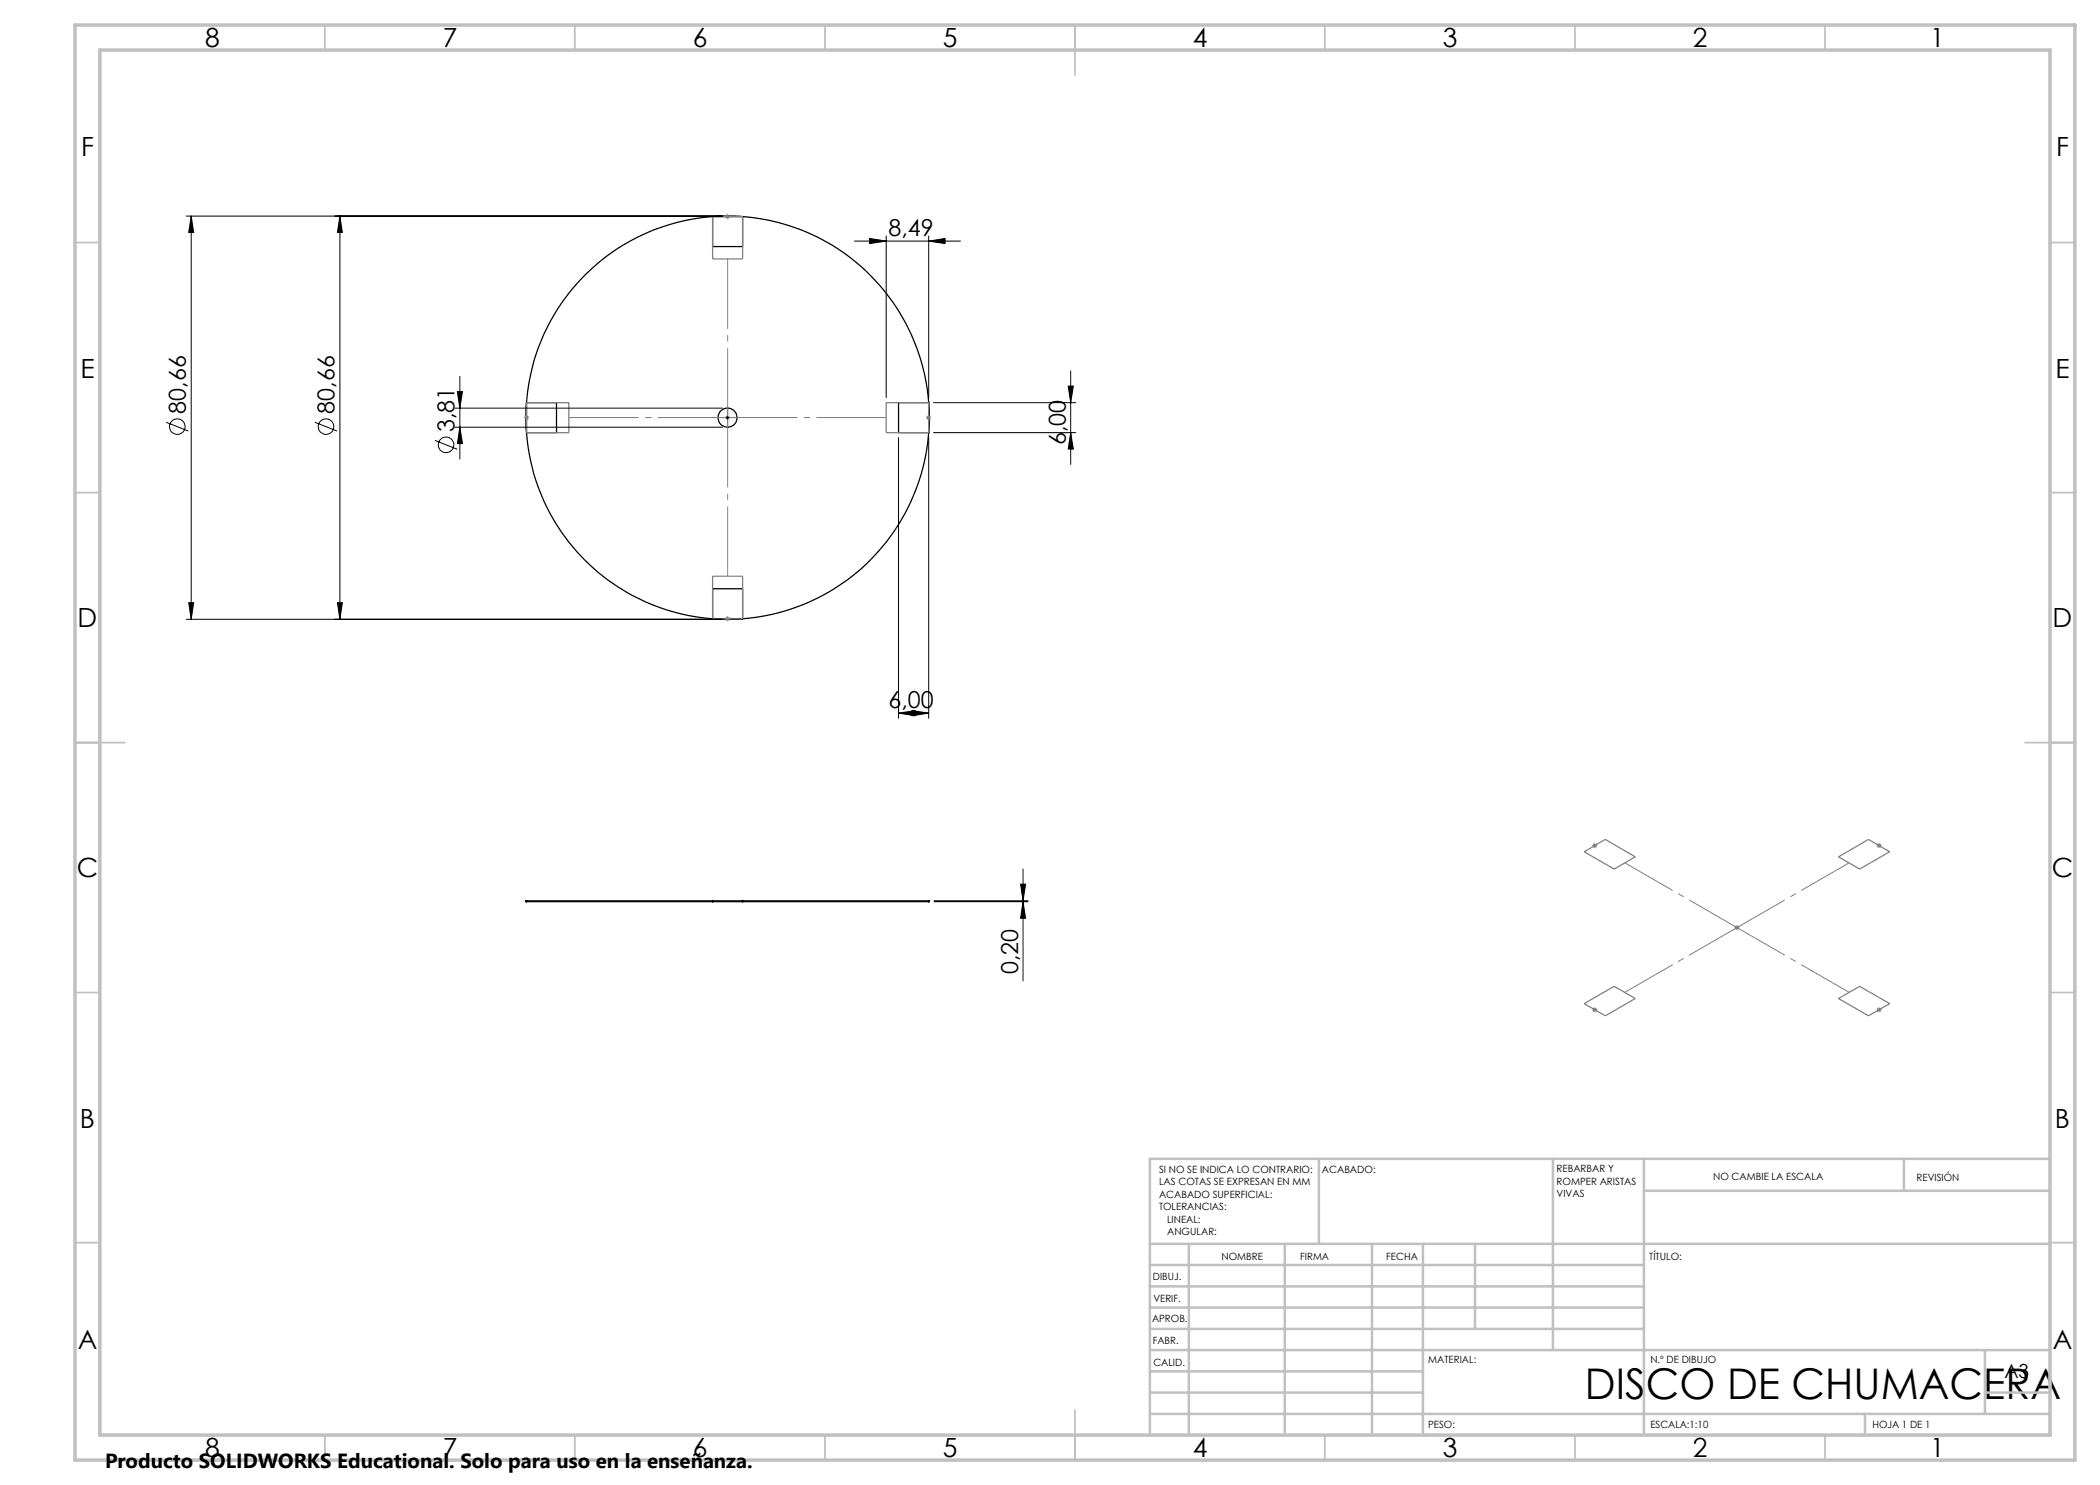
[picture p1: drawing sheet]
<svg xmlns="http://www.w3.org/2000/svg" width="420mm" height="297mm" viewBox="0 0 420 297" stroke-linecap="round" stroke-linejoin="round" font-family="sans-serif">
<g fill="none" stroke="#000" stroke-width=".25">
<path d="M142.5 43.3l1.5-.1 4.5 .1M142.5 43.3a40.3 40.3 0 0 0-37.2 37.2M142.5 43.3v6h6v-6M142.5 43.3h6M148.5 43.3a40.4 40.4 0 0 1 37.2 37.2M105.3 80.5l-.1 3 .1 3M105.3 86.5a40.3 40.3 0 0 0 37.2 37.3M105.3 80.5v6M105.3 80.5h6v6h-6M185.7 80.5l.1 2.3-.1 3.7M185.7 86.5a40.4 40.4 0 0 1-37.2 37.3M185.7 80.5v6"/>
<path d="M185.7 80.5h-6v6h6M142.5 123.8l2.2 .1 3.8-.1M142.5 123.8v-6h6v6M142.5 123.8h6M105.3 180.2h-.1v.1h.1M105.3 180.2h37.2M105.3 180.3h37.2M105.3 180.2v.1M142.5 180.2h6M142.5 180.3h6M142.5 180.2v.1M148.5 180.2h37.2"/>
<path d="M148.5 180.3h37.2M148.5 180.2v.1M185.7 180.2h.1l-.1 .1M185.7 180.2v.1"/>
<circle cx="145.5" cy="83.5" r="1.91"/>
</g>
<g fill="none" stroke="#000" stroke-width=".2">
<path d="M37.3 43.2h107.2M38.2 43.2l.5 3.3h-1zM38.2 43.2v80.7M68 43.2l.5 3.3h-1zM68 43.2v80.7M170.9 48.2h21.2M173.9 47.7l3.3 .5-3.3 .5zM177.2 47.2v32.3M185.7 48.2l3.3-.5v1zM185.7 47.2v32.3M91.5 78.3h1l-.5 3.3zM92 75.3v16.5"/>
<path d="M213.6 77.2h1.1l-.6 3.3zM214.1 74.2v18.7M33.2 84.5l4.5 1.7M63 84.5l4.4 1.7M87 88.1l4.4 1.7M91 85.4h53.5M91 81.6h53.5M92 85.4l.5 3.3h-1zM145.2 83.5h.6M145.5 83.3v.5M179.7 87.5v56.1M185.7 87.5v56.1"/>
<path d="M186.7 86.5h28.5M186.7 80.5h28.5M214.1 86.5l.6 3.3h-1.1zM37.3 123.9h107.2M37.7 120.5h1l-.5 3.4zM67.5 120.5h1l-.5 3.4zM179.7 142.6l3.3-.5v1.1zM179.7 142.6h6M182.4 142.1l3.3 .5-3.3 .6zM204.1 176.8h1l-.5 3.4zM204.6 173.8v22.4M186.8 180.3h18.8"/>
<path d="M186.8 180.2h18.8M204.6 180.3l.5 3.4h-1z"/>
<circle cx="35.5" cy="85.3" r="1.56"/>
<circle cx="65.2" cy="85.3" r="1.56"/>
<circle cx="89.2" cy="89" r="1.55"/>
</g>
<g fill="none" stroke="#808080" stroke-width=".2">
<path d="M145 43.3h1M145.2 43l.7 .7M145.5 42.8v1M145.9 43l-.7 .7M104.8 83.5h1M105 83.2l.7 .7M105.3 83v1M105.7 83.2l-.7 .7M145 83.5h1M145.2 83.2l.7 .7M145.5 83v1M145.9 83.2l-.7 .7"/>
<path d="M185.2 83.5h1M185.4 83.2l.7 .7M185.7 83v1M186.1 83.2l-.7 .7M145 123.8h1M145.2 123.4l.7 .7M145.5 123.3v.9M145.9 123.4l-.7 .7M318.5 169.1h.9M318.6 168.8l.7 .7M318.9 168.6v1M319.3 168.8l-.7 .7"/>
<path d="M375.3 169.1h1M375.5 168.8l.7 .7M375.8 168.6v1M376.2 168.8l-.7 .7M346.9 185.5h1M347 185.2l.7 .7M347.4 185v1.1M347.7 185.2l-.7 .7M318.5 202h.9M318.6 201.6l.7 .7M318.9 201.5v1M319.3 201.6l-.7 .7"/>
<path d="M375.3 202h1M375.5 201.6l.7 .7M375.8 201.5v1M376.2 201.6l-.7 .7"/>
</g>
<path d="M145 83.5h-1.6M145.5 83v-1.6M145.5 84v1.7M146 83.5h1.7" fill="none" stroke="#000" stroke-width=".2" stroke-dasharray="15.2 1.3 1.3 1.3" stroke-linecap="butt"/>
<path d="M142.5 43.3h6v8.5h-6zM105.3 80.5h8.5v6h-8.5zM177.2 80.5h8.5v6h-8.5zM142.5 115.2h6v8.6h-6zM316.8 170.4l4.3-2.5 6 3.5-4.3 2.4zM367.7 171.4l6-3.5 4.2 2.5-6 3.4zM367.7 199.7l4.2-2.4 6 3.4-4.2 2.5zM316.8 200.7l6-3.4 4.3 2.4-6 3.5z" fill="none" stroke="#808080" stroke-width=".25"/>
<path d="M145.5 83.5h31.8M145.5 83.5v-31.7M145.5 83.5h-31.7M145.5 83.5v31.7" fill="none" stroke="#808080" stroke-width=".2" stroke-dasharray="15.2 1.3 1.3 1.3" stroke-dashoffset="1.3" stroke-linecap="butt"/>
<path d="M347.4 185.5l22.4-12.9M347.4 185.5l22.4 13M347.4 185.5l-22.4 13M347.4 185.5l-22.4-12.9" fill="none" stroke="#808080" stroke-width=".2" stroke-dasharray="15.2 1.3 1.3 1.3" stroke-dashoffset="4.2" stroke-linecap="butt"/>
<g fill="none" stroke="#c0c0c0" stroke-width=".35">
<path d="M65 5v5M115 5v5M165 5v5M215 5v10M265 5v5M315 5v5M365 5v5M15 48.5h5M410 48.5h5M15 98.5h5M410 98.5h5M15 148.5h10"/>
<path d="M405 148.5h10M15 198.5h5M410 198.5h5M15 248.5h5M410 248.5h5M65 287v5M115 287v5M165 287v5M215 282v10M265 287v5M315 287v5M365 287v5"/>
</g>
<g fill="none" stroke="#c0c0c0" stroke-width=".5">
<path d="M263.8 231.8v17M310.6 231.8v38.2M328.8 231.8v55.2M328.8 238.2h81.2M380.8 231.8v6.4M410 231.8h-180v55.2M230 248.8h180M230 257.3h98.8M230 253h98.8M237.8 248.8v38.2M257 248.8v38.2M274.4 248.8v38.2"/>
<path d="M284.6 248.8v38.2M295 248.8v17M230 265.8h98.8M230 261.5h98.8M230 278.5h54.6M230 274.3h54.6M230 270h180M397 278.5h13M397 270v12.8M230 282.8h180M373 282.8v4.2"/>
</g>
<path d="M15 5h400v287h-400zM20 10h390v277h-390z" fill="none" stroke="#c0c0c0" stroke-width=".7"/>
<g fill="#000">
<path d="M185.7 48.2l3.3-.5v1zM173.9 47.7l3.3 .5-3.3 .5z"/>
<path d="M179.7 142.6l3.3-.5v1.1zM182.4 142.1l3.3 .5-3.3 .6z"/>
<path d="M204.6 180.3l.5 3.4h-1zM204.1 176.8h1l-.5 3.4zM92 85.4l.5 3.3h-1zM91.5 78.3h1l-.5 3.3zM67.5 120.5h1l-.5 3.4zM68 43.2l.5 3.3h-1zM214.1 86.5l.6 3.3h-1.1zM213.6 77.2h1.1l-.6 3.3zM37.7 120.5h1l-.5 3.4zM38.2 43.2l.5 3.3h-1z"/>
</g>
<text font-size="8.5" x="317" y="279.7">DISCO DE CHUMACERA</text>
<g font-size="5.3">
<text x="41" y="9.5">8</text>
<text x="88.5" y="9.5">7</text>
<text x="138.5" y="9.5">6</text>
<text x="188.5" y="9.5">5</text>
<text x="238.5" y="9.5">4</text>
<text x="288.5" y="9.5">3</text>
<text x="338.5" y="9.5">2</text>
<text x="386" y="9.5">1</text>
<text x="16.2" y="31.3">F</text>
<text x="411.2" y="31.3">F</text>
<text x="16.1" y="75.5">E</text>
<text x="411.1" y="75.5">E</text>
<text x="15.5" y="125.5">D</text>
<text x="410.5" y="125.5">D</text>
<text x="15.4" y="175.5">C</text>
<text x="410.4" y="175.5">C</text>
<text x="16" y="225.5">B</text>
<text x="411" y="225.5">B</text>
<text x="15.5" y="269.8">A</text>
<text x="410.5" y="269.8">A</text>
<text x="41" y="291.5">8</text>
<text x="88.5" y="291.5">7</text>
<text x="138.5" y="291.5">6</text>
<text x="188.5" y="291.5">5</text>
<text x="238.5" y="291.5">4</text>
<text x="288.5" y="291.5">3</text>
<text x="338.5" y="291.5">2</text>
<text x="386" y="291.5">1</text>
</g>
<g font-size="4.7">
<text x="177.7" y="47.2">8,49</text>
<text x="37.2" y="82.7" transform="rotate(-90 37.2 82.7)">80,66</text>
<text x="66.9" y="82.7" transform="rotate(-90 66.9 82.7)">80,66</text>
<text x="90.9" y="86.4" transform="rotate(-90 90.9 86.4)">3,81</text>
<text x="213.1" y="89" transform="rotate(-90 213.1 89)">6,00</text>
<text x="177.7" y="141.6">6,00</text>
<text x="203.6" y="194.9" transform="rotate(-90 203.6 194.9)">0,20</text>
</g>
<text font-size="4.1" x="21" y="293.7">Producto SOLIDWORKS Educational. Solo para uso en la enseñanza.</text>
<text font-size="3.9" x="400.9" y="275.5">A3</text>
<g font-size="2">
<text x="231.8" y="234.6">SI NO SE INDICA LO CONTRARIO:</text>
<text x="231.8" y="237.1">LAS COTAS SE EXPRESAN EN MM</text>
<text x="231.8" y="239.6">ACABADO SUPERFICIAL:</text>
<text x="264.4" y="234.6">ACABADO:</text>
<text x="311.3" y="234.5">REBARBAR Y</text>
<text x="311.3" y="237">ROMPER ARISTAS</text>
<text x="311.3" y="239.5">VIVAS</text>
<text x="342.6" y="236">NO CAMBIE LA ESCALA</text>
<text x="383.3" y="236.2">REVISIÓN</text>
<text x="231.8" y="242.1">TOLERANCIAS:</text>
<text x="233.4" y="244.6">LINEAL:</text>
<text x="233.4" y="247.1">ANGULAR:</text>
<text x="244.3" y="252">NOMBRE</text>
<text x="260" y="251.9">FIRMA</text>
<text x="277.2" y="251.9">FECHA</text>
<text x="329.9" y="251.9">TÍTULO:</text>
<text x="230.6" y="256.1">DIBUJ.</text>
<text x="230.7" y="260.3">VERIF.</text>
<text x="230.4" y="264.4">APROB.</text>
<text x="230.5" y="268.8">FABR.</text>
<text x="230.7" y="273.1">CALID.</text>
<text x="285.6" y="272.5">MATERIAL:</text>
<text x="330.1" y="272.5">N.º DE DIBUJO</text>
<text x="285.6" y="285.5">PESO:</text>
<text x="330.1" y="285.6">ESCALA:1:10</text>
<text x="374.5" y="285.6">HOJA 1 DE 1</text>
</g>
</svg>
